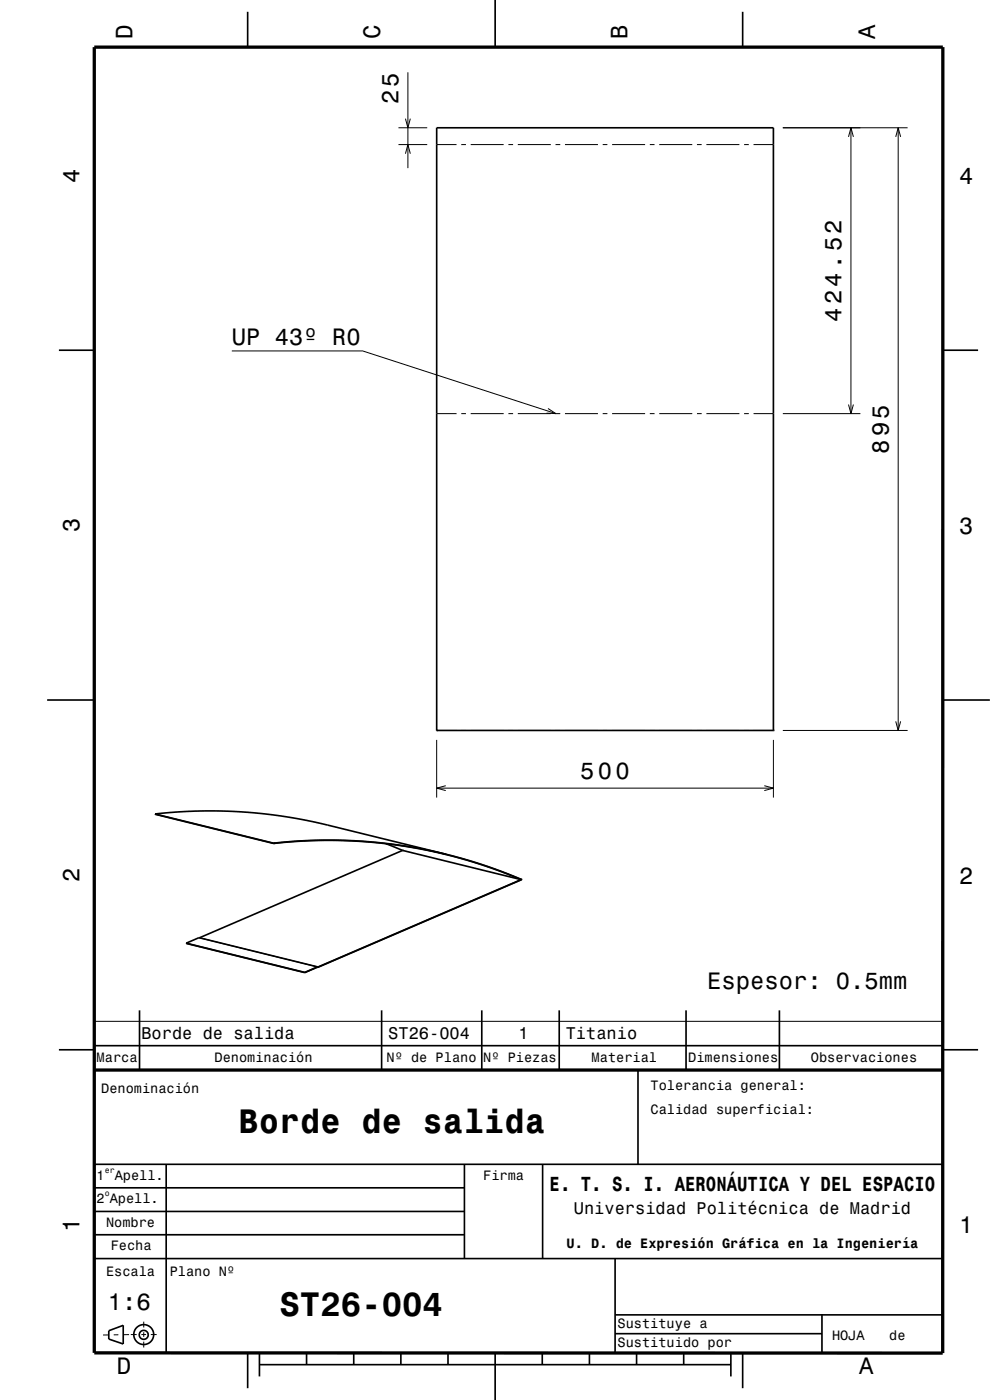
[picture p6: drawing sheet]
<svg xmlns="http://www.w3.org/2000/svg" width="210mm" height="297mm" viewBox="0 0 210 297" stroke-linecap="round" stroke-linejoin="round" font-family="sans-serif">
<g fill="none" stroke="#000" stroke-width=".21">
<path d="M86.5 15.3v20.4M84.5 27.1h6.1M84.5 30.7h6.1M86 25.2l.5 1.9 .5-1.9M86 32.6l.5-1.9 .5 1.9M92.6 30.7h4.2M97.8 30.7h1M99.8 30.7h7M107.8 30.7h1M109.8 30.7h7M117.8 30.7h1M119.8 30.7h7"/>
<path d="M127.8 30.7h1M129.8 30.7h7M137.8 30.7h1M139.8 30.7h7M147.8 30.7h1M149.8 30.7h7M157.8 30.7h1M159.8 30.7h4.3M166.1 27.1h26.4M180 29l.5-1.9 .5 1.9M180.5 27.1v60.6M190 29l.5-1.9 .5 1.9"/>
<path d="M190.5 27.1v127.9M49.2 74.4h27.7l41 13.3M92.6 87.7h4.2M97.8 87.7h1M99.8 87.7h7M107.8 87.7h1M109.8 87.7h7M116.2 86.7l1.7 1-2-.1M117.8 87.7h1M119.8 87.7h7M127.8 87.7h1M129.8 87.7h7"/>
<path d="M137.8 87.7h1M139.8 87.7h7M147.8 87.7h1M149.8 87.7h7M157.8 87.7h1M159.8 87.7h4.3M166.1 87.7h16.4M180 85.8l.5 1.9 .5-1.9M92.6 155h4.2M92.6 157v12.2M97.8 155h1M99.8 155h7"/>
<path d="M107.8 155h1M109.8 155h7M117.8 155h1M119.8 155h7M127.8 155h1M129.8 155h7M137.8 155h1M139.8 155h7M147.8 155h1M149.8 155h7M157.8 155h1M159.8 155h4.3"/>
<path d="M164.1 157v12.2M166.1 155h26.4M190 153l.5 2 .5-2M92.6 167.2h71.5M94.6 166.7l-2 .5 2 .5M162.1 166.7l2 .5-2 .5M42.2 198.9l25.1 6.2M20 216.7h180M67.4 205.2h.1M23.1 283.2h-1.2M25.1 283.2h-1M27.4 283.1l-1.3 .1"/>
<path d="M27.7 283.1h1.3M30 283.1h1M30.5 280.4v1.2M30.5 282.6v1M30.5 284.6v1.3M32 283.1h1.2"/>
</g>
<g fill="none" stroke="#000" stroke-width=".35">
<path d="M52.5 2.5v7.5M105 0v10M157.5 2.5v7.5M92.6 27.1h71.5v127.9h-71.5zM12.5 74.3h7.5M200 74.3h7.5M10 148.5h10M200 148.5h10M32.9 172.7l6.5-.5 6.4-.2 6.7 .3 6.1 .7 9.2 1.6 26.9 6.6M32.9 172.7l25.1 6.2M58 178.9l4.5-.4 5-.3 9.4 .3 8.6 .9 9.2 1.8M58 178.9h.1"/>
<path d="M58 178.9l6.3-.5 7.3-.1 6.4 .3 7 .8 6.5 1.2 6.6 1.6 6.5 2.1 5.9 2.3M81.9 179l3.5 1.4M42.2 198.9l-2.7 1.2M42.2 198.9h.1M42.2 198.9l25.2 6.2M85.4 180.4l25.1 6.2M85.4 180.4l-43.1 18.5M94.7 181.2l7.8 2.3 8.1 3.1-43.2 18.6M110.5 186.6l-43.1 18.6M29.6 214.3v12.7M39.5 200.1l25.2 6.2M39.5 200.1l25.1 6.2"/>
<path d="M64.6 206.3h.1M67.3 205.2h.1M67.3 205.1h.1M67.3 205.1l-2.7 1.2M67.4 205.1v.1M67.4 205.2l-2.7 1.1M67.4 205.2h.1M81 214.3v12.7M102.2 214.3v12.7M118.6 214.3v12.7M145.5 214.3v12.7M165.3 214.3v12.7"/>
<path d="M12.5 222.7h7.5M20 221.8h180M135.3 227v20M200 222.7h7.5M19.9 247h180M19.9 257h78.7M19.9 252h78.6M35.2 247v40M98.5 247v20M115.1 247v20M19.9 267h180M19.9 261.9h78.7"/>
<path d="M130.5 267v20M130.5 278.9h69.4M174.4 278.9v8.1M23.1 282.3l3-1.1v3.9l-3-1zM52.5 287v7.5M55 289.5h100M55 287v5M65 287v2.5M75 287v2.5M85 287v2.5M95 287v2.5M105 287v10"/>
<path d="M115 287v2.5M125 287v2.5M130.5 282.9h43.9M135 287v2.5M145 287v2.5M155 287v5M157.5 287v7.5"/>
<circle cx="30.5" cy="283.2" r=".96"/>
<circle cx="30.5" cy="283.1" r="2.11"/>
</g>
<path d="M20 10h180v277h-180zM19.9 227h180" fill="none" stroke="#000" stroke-width=".7" stroke-linecap="butt"/>
<g font-size="7.2">
<text x="50.6" y="240.4">Borde de salida</text>
<text x="59.3" y="279.2">ST26-004</text>
</g>
<g font-size="5">
<text x="28.1" y="8.2" transform="rotate(-90 28.1 8.2)">D</text>
<text x="80.6" y="8.2" transform="rotate(-90 80.6 8.2)">C</text>
<text x="133.1" y="8.2" transform="rotate(-90 133.1 8.2)">B</text>
<text x="185.6" y="8.2" transform="rotate(-90 185.6 8.2)">A</text>
<text x="84.5" y="22.1" transform="rotate(-90 84.5 22.1)">25</text>
<text x="16.8" y="38.7" transform="rotate(-90 16.8 38.7)">4</text>
<text x="203.5" y="39">4</text>
<text x="178.5" y="68.3" transform="rotate(-90 178.5 68.3)">424.52</text>
<text x="49.2" y="73.3">UP 43º R0</text>
<text x="188.5" y="96.3" transform="rotate(-90 188.5 96.3)">895</text>
<text x="16.8" y="112.9" transform="rotate(-90 16.8 112.9)">3</text>
<text x="203.5" y="113.2">3</text>
<text x="123.1" y="165.2">500</text>
<text x="16.8" y="187.1" transform="rotate(-90 16.8 187.1)">2</text>
<text x="203.5" y="187.4">2</text>
<text x="150" y="209.8">Espesor: 0.5mm</text>
<text x="16.8" y="261.3" transform="rotate(-90 16.8 261.3)">1</text>
<text x="203.5" y="261.6">1</text>
<text x="22.9" y="277.8">1:6</text>
<text x="24.8" y="291.5">D</text>
<text x="182.3" y="291.5">A</text>
</g>
<text font-size="4.3" x="116.6" y="252.7">E. T. S. I. AERONÁUTICA Y DEL ESPACIO</text>
<g font-size="3.6">
<text x="30" y="220.5">Borde de salida</text>
<text x="82.4" y="220.5">ST26-004</text>
<text x="110" y="220.5">1</text>
<text x="120" y="220.5">Titanio</text>
<text x="121.7" y="257.5">Universidad Politécnica de Madrid</text>
</g>
<g font-size="2.9">
<text x="20.5" y="225.3">Marca</text>
<text x="45.5" y="225.3">Denominación</text>
<text x="82" y="225.3">Nº de Plano</text>
<text x="102.5" y="225.3">Nº Piezas</text>
<text x="125.5" y="225.3">Material</text>
<text x="146" y="225.3">Dimensiones</text>
<text x="172" y="225.3">Observaciones</text>
<text x="21.5" y="231.8">Denominación</text>
<text x="138" y="231.3">Tolerancia general:</text>
<text x="138" y="236.3">Calidad superficial:</text>
<text x="20.5" y="250.3">1</text>
<text x="24.3" y="250.3">Apell.</text>
<text x="102.5" y="250.3">Firma</text>
<text x="20.5" y="255.3">2 Apell.</text>
<text x="22.5" y="260.3">Nombre</text>
<text x="23.5" y="265.3">Fecha</text>
<text x="120.2" y="264.8">U. D. de Expresión Gráfica en la Ingeniería</text>
<text x="22.5" y="270.8">Escala</text>
<text x="36" y="270.8">Plano Nº</text>
<text x="131" y="281.8">Sustituye a</text>
<text x="131" y="285.8">Sustituido por</text>
<text x="176.5" y="284.3">HOJA</text>
<text x="188.6" y="284.3">de</text>
</g>
<g font-size="1.7">
<text x="22.2" y="248.8">er</text>
<text x="22.2" y="253.8">o</text>
</g>
</svg>
